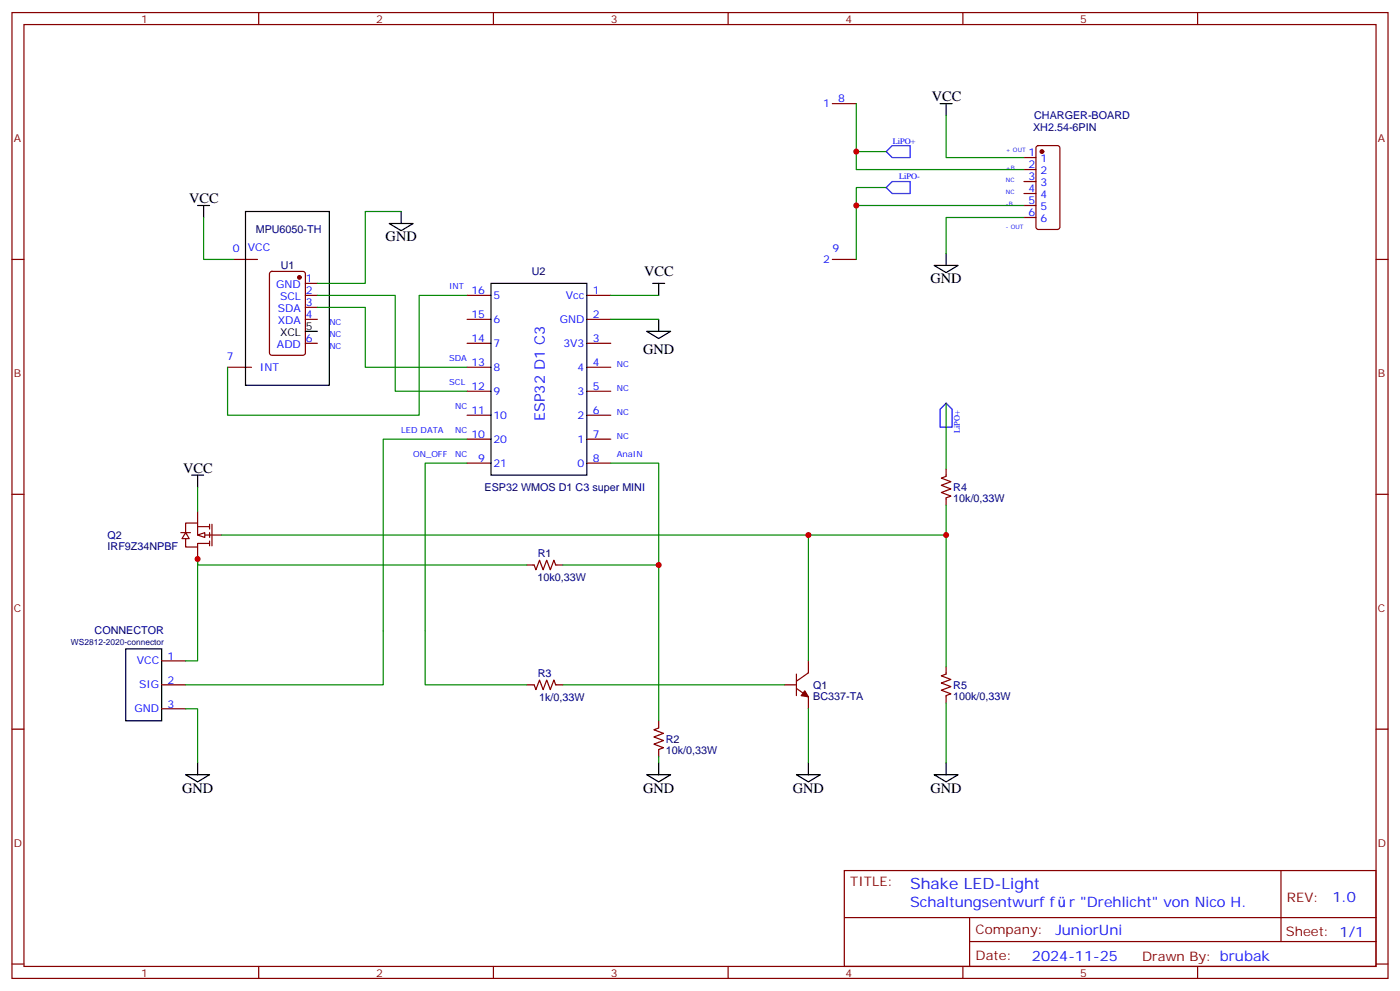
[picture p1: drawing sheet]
<svg xmlns="http://www.w3.org/2000/svg" width="412mm" height="292mm" viewBox="0 0 412 292" stroke-linecap="round" stroke-linejoin="round" font-family="sans-serif">
<g fill="none" stroke="#870000" stroke-width=".35">
<path d="M3.5 3.7h405.4v284.3h-405.4zM7.1 7.2h398.2v277.3h-398.2zM76.2 3.7v3.5M145.3 3.7v3.5M214.5 3.7v3.5M283.6 3.7v3.5M352.8 3.7v3.5M301.6 46.4h3.6M301.6 49.9h3.6M301.6 53.4h3.6M301.6 57h3.6M305.4 43.1l.5-.2h5.6l.7 .4v23.6l-.5 .6-5.8 .1-.7-.5v-23.5z"/>
<path d="M3.5 76.4h3.6M68.8 76.4h7M301.6 60.5h3.6M301.6 64h3.6M405.3 76.4h3.6M79.6 80.1l.5-.2h9.2l.6 .4 .1 23.6-.5 .6-9.4 .1-.7-.5v-23.5zM90 83.4h3.5M90 87h3.5M90 90.5h3.5M90 94h3.5M137.6 87h7M137.6 94h7"/>
<path d="M172.9 87h7M172.9 94h7M67 108.1h7.1M90 101.1h3.5M137.6 101.1h7M137.6 115.2h7M137.6 108.1h7M172.9 101.1h7M172.9 115.2h7M172.9 108.1h7M137.6 136.3h7M137.6 129.3h7"/>
<path d="M137.6 122.2h7M172.9 136.3h7M172.9 129.3h7M172.9 122.2h7M3.5 145.5h3.6M53.3 156.8h2.8M54.7 157.5v-3.5h3.5v3.5h7.1M54.7 158.2v2.8h3.5v-1h3.5M58.2 150.5v3.5M58.2 155h3.5M61.7 154.3v1.5M61.7 156.8v1.4"/>
<path d="M61.7 159.3v1.4M62.4 154.3v6.4M405.3 145.5h3.6M58.2 161v3.6M47.6 194.6h7.1M234.6 198.4v6.4M238.1 194.6v3.5l-3.5 2.5M3.5 214.7h3.6M47.6 201.6h7.1M47.6 208.7h7.1M231.1 201.6h3.5M234.6 202.7l3.5 2.4v3.6"/>
<path d="M405.3 214.7h3.6M248.7 256.3h156.6v28.2h-156.6zM377.3 256.3v20.9M248.7 270.1h156.5M285.6 277.2h119.6M285.6 270.1v14.2M3.5 283.8h3.6M76.2 284.5v3.5M145.3 284.5v3.5M214.5 284.5v3.5M283.6 284.5v3.5M352.8 284.5v3.5"/>
<path d="M405.3 283.8h3.6"/>
</g>
<g fill="#870000" stroke="#870000" stroke-width=".35">
<path d="M237.1 203.4l1 1.7-2.1-.3z"/>
<circle cx="88.2" cy="81.7" r=".53"/>
<circle cx="306.9" cy="44.6" r=".53"/>
</g>
<g fill="none" stroke="#000" stroke-width=".35">
<path d="M276.9 30.5h3.6M278.7 30.5v3.5M58.2 60.5h3.5M60 60.5v3.5M72.3 62.3h24.7v51.1h-24.7zM114.7 65.8h7l-3.5 2.1zM118.2 62.3v3.5M275.2 78.1h7l-3.5 2.2zM278.7 74.6v3.5M90 97.5h3.5M144.6 83.4h28.3v56.5h-28.3zM190.5 97.5h7.1l-3.6 2.2z"/>
<path d="M192.3 83.4h3.5M194 83.4v3.6M194 94v3.5M56.4 139.9h3.6M58.2 139.9v3.5M37 191h10.6v21.2h-10.6z"/>
</g>
<path d="M261.1 44.6l1.7-1.7h5.3v3.5h-5.3zM262.8 53.4h5.3v3.6h-5.3l-1.7-1.8zM278.7 118.7l1.8 1.8v5.3h-3.6v-5.3z" fill="none" stroke="#00f" stroke-width=".35"/>
<path d="M278.7 34v12.4h22.9M118.2 62.3h-10.6v21.1h-14.1M301.6 64h-22.9v10.6M179.9 87h14.1M179.9 94h14.1M278.7 118.7v19.4" fill="none" stroke="#008700" stroke-width=".35"/>
<path d="M155.2 201.6h2.1l.6 1.4 1-2.8 1.1 2.8 1-2.8 1.1 2.8 1.1-2.8 .5 1.4h2.1" fill="none" stroke="#850000" stroke-width=".35"/>
<g fill="#fff" stroke="#870000" stroke-width=".35">
<path d="M54.7 156.8l1 1.8h-2.1z"/>
<path d="M58.2 157.5l2.1-.7v1.4z"/>
</g>
<path d="M54.7 228.1h7l-3.5 2.1zM58.2 224.5v3.6M190.5 228.1h7.1l-3.6 2.1zM194 224.5v3.6M234.6 228.1h7.1l-3.6 2.1zM238.1 224.5v3.6M275.2 228.1h7l-3.5 2.1zM278.7 224.5v3.6" fill="none" stroke="#000" stroke-width=".35"/>
<g fill="none" stroke="#008700" stroke-width=".35">
<path d="M252.2 30.5v14.1M261.1 55.2h-8.9v5.3h49.4M261.1 44.6h-8.9v5.3h49.4M60 64v12.4h8.8M252.2 60.5v15.9M93.5 87h22.9v28.2h21.2M93.5 90.5h14.1v17.6h30M137.6 87h-14.1v35.2h-56.5v-14.1M137.6 129.3h-24.7v72.3h-58.2M137.6 136.3h-12.4v65.3h30M179.9 136.3h14.1v30M58.2 143.4v7.1"/>
<path d="M65.3 157.5h213.4M238.1 157.5v37.1M278.7 148.7v47.6M155.2 166.3h-97v-1.7v30h-3.5M165.8 166.3h28.2M194 166.3v45.9M54.7 208.7h3.5v15.8M165.8 201.6h65.3M238.1 208.7v15.8M278.7 206.9v17.6M194 222.8v1.7"/>
</g>
<path d="M278.7 138.1v2.1l-1.4 .6 2.8 1-2.8 1.1 2.8 1-2.8 1.1 2.8 1-1.4 .6v2.1M155.2 166.3h2.1l.6 1.4 1-2.8 1.1 2.8 1-2.8 1.1 2.8 1.1-2.8 .5 1.4h2.1M278.7 196.3v2.1l-1.4 .6 2.8 1-2.8 1.1 2.8 1-2.8 1.1 2.8 1.1-1.4 .5v2.1M194 212.2v2.1l-1.4 .5 2.8 1.1-2.8 1.1 2.8 1-2.8 1.1 2.8 1-1.4 .6v2.1" fill="none" stroke="#850000" stroke-width=".35"/>
<path d="M245.2 30.5h7M245.2 76.4h7" fill="none" stroke="#870000" stroke-width=".35"/>
<g fill="#c00">
<circle cx="278.7" cy="157.5" r=".88"/>
<circle cx="238.1" cy="157.5" r=".88"/>
<circle cx="194" cy="166.3" r=".88"/>
<circle cx="58.2" cy="164.6" r=".88"/>
<circle cx="252.2" cy="60.5" r=".88"/>
<circle cx="252.2" cy="44.6" r=".88"/>
</g>
<text font-size="4.6" fill="#00f" x="268.1" y="261.6">Shake LED-Light</text>
<g font-size="4.2">
<text x="274.5" y="29.8">VCC</text>
<text x="55.7" y="59.8">VCC</text>
<text x="113.6" y="71.1">GND</text>
<text x="189.8" y="81.3">VCC</text>
<text x="274.1" y="83.4">GND</text>
<text x="189.4" y="104.2">GND</text>
<text x="54" y="139.2">VCC</text>
<text x="53.6" y="233.4">GND</text>
<text x="189.4" y="233.4">GND</text>
<text x="233.5" y="233.4">GND</text>
<text x="274.1" y="233.4">GND</text>
</g>
<g font-size="4.2" fill="#00f">
<text x="160.5" y="124" transform="rotate(-90 160.5 124)">ESP32 D1 C3</text>
<text x="268.1" y="266.9">Schaltungsentwurf f</text>
<text x="314.9" y="266.9">r &quot;Drehlicht&quot; von Nico H.</text>
<text x="392.5" y="265.6">1.0</text>
<text x="310.9" y="275.1">JuniorUni</text>
<text x="304" y="282.9">2024-11-25</text>
</g>
<g font-size="3.9" fill="#800">
<text x="250.5" y="260.9">TITLE:</text>
<text x="379.1" y="265.6">REV:</text>
<text x="287.4" y="275.1">Company:</text>
<text x="378.7" y="275.7">Sheet: 1/1</text>
<text x="287.4" y="282.8">Date:</text>
<text x="336.4" y="282.8">Drawn By: brubak</text>
</g>
<g font-size="3.2" fill="#800">
<text x="41.6" y="6.7">1</text>
<text x="110.8" y="6.7">2</text>
<text x="179.9" y="6.7">3</text>
<text x="249.1" y="6.7">4</text>
<text x="318.2" y="6.7">5</text>
<text x="4.1" y="41.8">A</text>
<text x="405.9" y="41.8">A</text>
<text x="4.1" y="110.9">B</text>
<text x="405.9" y="110.9">B</text>
<text x="4.1" y="180.1">C</text>
<text x="405.9" y="180.1">C</text>
<text x="4.1" y="249.2">D</text>
<text x="405.9" y="249.2">D</text>
<text x="41.6" y="287.5">1</text>
<text x="110.8" y="287.5">2</text>
<text x="179.9" y="287.5">3</text>
<text x="249.1" y="287.5">4</text>
<text x="318.2" y="287.5">5</text>
</g>
<g font-size="3.2" fill="#00f">
<text x="242.5" y="31.6">1</text>
<text x="246.9" y="30.2">8</text>
<text x="303" y="46">1</text>
<text x="306.5" y="47.8">1</text>
<text x="303" y="49.6">2</text>
<text x="303" y="53.1">3</text>
<text x="306.5" y="51.3">2</text>
<text x="303" y="56.6">4</text>
<text x="306.5" y="54.9">3</text>
<text x="306.5" y="58.4">4</text>
<text x="303" y="60.1">5</text>
<text x="303" y="63.7">6</text>
<text x="306.5" y="61.9">5</text>
<text x="306.5" y="65.4">6</text>
<text x="68.5" y="74.3">0</text>
<text x="73" y="73.9">VCC</text>
<text x="242.5" y="77.4">2</text>
<text x="245.2" y="74.3">9</text>
<text x="90.1" y="83.1">1</text>
<text x="81.4" y="84.8">GND</text>
<text x="82.5" y="88.4">SCL</text>
<text x="90.1" y="86.6">2</text>
<text x="138.8" y="86.6">16</text>
<text x="145.3" y="88">5</text>
<text x="166.7" y="88">Vcc</text>
<text x="174.6" y="86.6">1</text>
<text x="81.9" y="95.4">XDA</text>
<text x="81.9" y="91.9">SDA</text>
<text x="90.1" y="90.1">3</text>
<text x="90.1" y="93.7">4</text>
<text x="138.8" y="93.7">15</text>
<text x="145.3" y="95.1">6</text>
<text x="164.9" y="95.1">GND</text>
<text x="174.6" y="93.7">2</text>
<text x="90.1" y="100.7">6</text>
<text x="138.8" y="100.7">14</text>
<text x="174.6" y="100.7">3</text>
<text x="66.8" y="106">7</text>
<text x="81.6" y="102.5">ADD</text>
<text x="138.8" y="107.8">13</text>
<text x="145.3" y="102.1">7</text>
<text x="166" y="102.1">3V3</text>
<text x="174.6" y="107.8">4</text>
<text x="76.6" y="109.2">INT</text>
<text x="145.3" y="109.2">8</text>
<text x="170.1" y="109.2">4</text>
<text x="138.8" y="114.8">12</text>
<text x="145.3" y="116.2">9</text>
<text x="170.1" y="116.2">3</text>
<text x="174.6" y="114.8">5</text>
<text x="138.8" y="121.9">11</text>
<text x="145.3" y="123.3">10</text>
<text x="170.1" y="123.3">2</text>
<text x="174.6" y="121.9">6</text>
<text x="138.8" y="128.9">10</text>
<text x="145.3" y="130.4">20</text>
<text x="170.1" y="130.4">1</text>
<text x="174.6" y="128.9">7</text>
<text x="140.9" y="136">9</text>
<text x="145.3" y="137.4">21</text>
<text x="170.1" y="137.4">0</text>
<text x="174.6" y="136">8</text>
<text x="40.3" y="195.6">VCC</text>
<text x="49.4" y="194.2">1</text>
<text x="41" y="202.7">SIG</text>
<text x="49.4" y="201.3">2</text>
<text x="39.6" y="209.7">GND</text>
<text x="49.4" y="208.3">3</text>
</g>
<g font-size="3.2" fill="#000080">
<text x="304.6" y="35.2">CHARGER-BOARD</text>
<text x="304.3" y="38.7">XH2.54-6PIN</text>
<text x="75.3" y="68.7">MPU6050-TH</text>
<text x="82.7" y="79.3">U1</text>
<text x="156.6" y="81.1">U2</text>
<text x="142.7" y="144.6">ESP32 WMOS D1 C3 super MINI</text>
<text x="280.8" y="147.8">10k/0,33W</text>
<text x="280.8" y="144.5">R4</text>
<text x="31.7" y="161.9">IRF9Z34NPBF</text>
<text x="31.7" y="158.6">Q2</text>
<text x="158.4" y="164">R1</text>
<text x="158.4" y="171">10k0,33W</text>
<text x="27.9" y="186.7">CONNECTOR</text>
<text x="158.4" y="199.2">R3</text>
<text x="239.5" y="202.7">Q1</text>
<text x="280.8" y="202.7">R5</text>
<text x="158.8" y="206.3">1k/0,33W</text>
<text x="239.5" y="206">BC337-TA</text>
<text x="280.8" y="206">100k/0,33W</text>
<text x="196.1" y="221.8">10k/0,33W</text>
<text x="196.1" y="218.6">R2</text>
</g>
<g font-size="3.2">
<text x="82.5" y="99">XCL</text>
<text x="90.1" y="97.2">5</text>
</g>
<g font-size="2.5" fill="#00f">
<text x="263" y="42.3">LiPO+</text>
<text x="264.9" y="52.6">LiPO-</text>
<text x="132.3" y="85.2">INT</text>
<text x="97" y="95.8">NC</text>
<text x="97" y="99.3">NC</text>
<text x="97" y="102.8">NC</text>
<text x="132.3" y="106.4">SDA</text>
<text x="132.3" y="113.4">SCL</text>
<text x="181.7" y="108.1">NC</text>
<text x="181.7" y="115.2">NC</text>
<text x="134.1" y="120.5">NC</text>
<text x="181.7" y="122.2">NC</text>
<text x="118.2" y="127.5">LED DATA</text>
<text x="134.1" y="127.5">NC</text>
<text x="181.7" y="129.3">NC</text>
<text x="282.8" y="127.5" transform="rotate(-90 282.8 127.5)">LiPO+</text>
<text x="121.7" y="134.6">ON_OFF</text>
<text x="134.1" y="134.6">NC</text>
<text x="181.7" y="134.6">AnaIN</text>
</g>
<text font-size="2.5" fill="#000080" x="20.9" y="190">WS2812-2020-connector</text>
<g font-size="1.8" fill="#00f">
<text x="296.3" y="44.6">+ OUT</text>
<text x="296.3" y="53.4">NC</text>
<text x="296.3" y="49.9">+B</text>
<text x="296.3" y="57">NC</text>
<text x="296.3" y="60.5">-B</text>
<text x="296.3" y="67.6">- OUT</text>
</g>
</svg>
